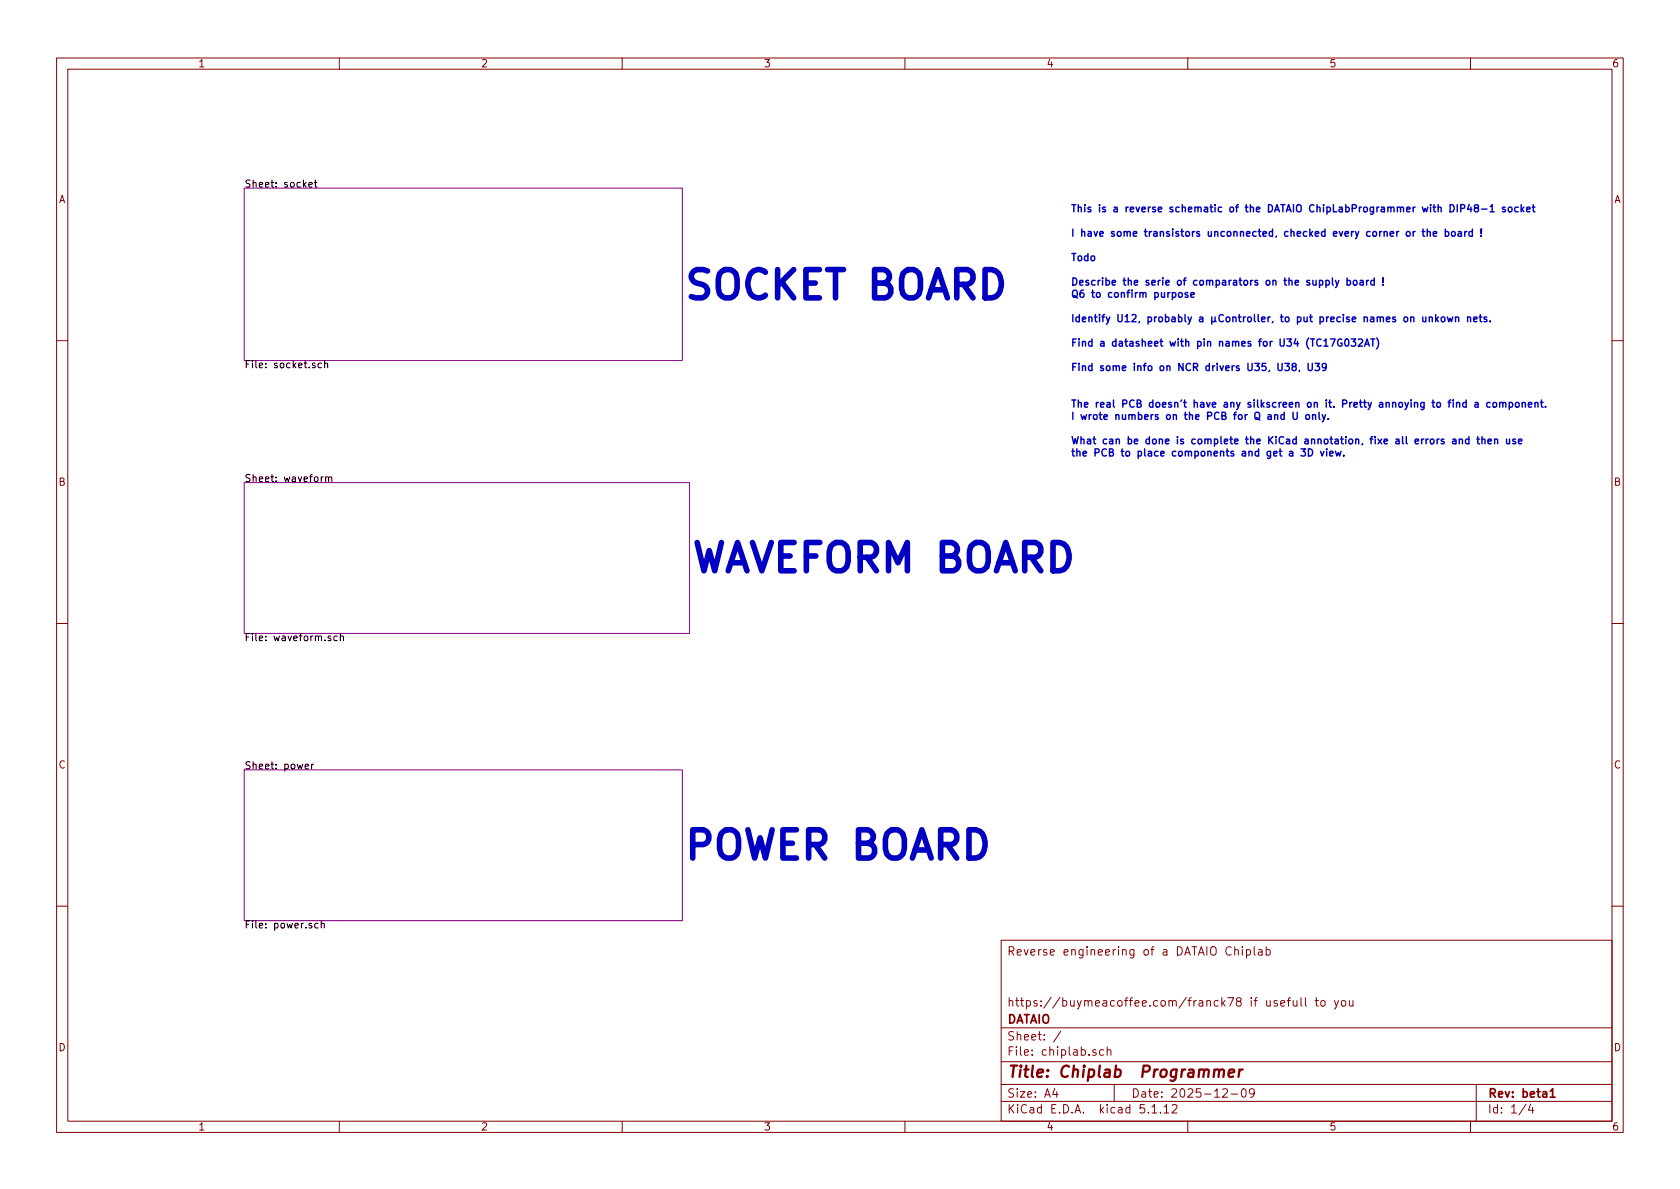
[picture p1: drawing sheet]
<svg xmlns="http://www.w3.org/2000/svg" width="297mm" height="210mm" viewBox="0 0 297 210" stroke-linecap="round" stroke-linejoin="round" font-family="sans-serif">
<g fill="none" stroke="#840000" stroke-width=".18">
<path d="M10 10.3h277v189.9h-277zM12 12.2h273v186.1h-273zM60 10.3v1.9M110 10.3v1.9M160 10.3v1.9M210 10.3v1.9M260 10.3v1.9M10 60.2h2M285 60.2h2M10 110.3h2M285 110.3h2M10 160.2h2"/>
<path d="M177 166.3h108v32h-108zM218.3 168l.2-.1 .4 .1v.9M218.3 167.4v1.5M219.7 167.4v.2M219.7 167.9v1M220.4 168l.4-.1 .3 .3-.1 .6-.2 .1-.4-.1M220.4 167.9v1.5M221.7 167.4v1.3l.2 .2M222.5 168h.6l.1 .9M223.2 168.3h-.5a.29 .29 0 0 0-.3 .3 .29 .29 0 0 0 .3 .3l.5-.1M223.9 168l.4-.1 .3 .3-.1 .6-.2 .1-.4-.1M223.9 167.4v1.5"/>
<path d="M225.8 177l-.3-.1-.3 .2 .1 .3 .5 .1v.3h-.6M226.4 177.4l.8-.1-.1-.3-.4-.1-.3 .2 .1 .7h.6M227.6 176.9h.6M228.2 176.4l-.4 .3v1.2M228.7 176.9v.8a.39 .39 0 0 0 .6 .1M229.3 176.9v1M230 176.4v1.3l.2 .2M230.8 176.4v1.3l.2 .2M232.5 176.9h.6M232.7 176.4v1.3l.4 .2M233.6 177.1l.2-.2 .4 .2v.7l-.2 .1-.4-.1zM235.9 176.9l.4 1"/>
<path d="M236.7 176.9l-.6 1.4-.2 .1M237.2 177.1l.2-.2 .5 .2v.7l-.3 .1-.4-.1zM238.6 176.9l.1 .9 .3 .1 .2-.1M239.2 176.9v1M285 160.2h2M60 198.3v1.9M110 198.3v1.9M160 198.3v1.9M177 194.8h108M177 191.8h108M177 187.8h108M177 181.8h108"/>
<path d="M186.5 192.5l-.4 1h1M186.8 193v1M187.6 182.3l-1.3 2M193.8 185.7a.37 .37 0 0 0-.6 .1l.1 .2 .5 .2v.1l-.2 .3-.4-.1M195.1 185.7l-.4-.1-.3 .3 .1 .6 .2 .1 .4-.1M195.8 185.7a.37 .37 0 0 1 .6 .1v.8M195.8 185.1v1.5M197 191.8v3M203.7 195.8l.4-.5v1.5M203.7 196.8h.8M205.2 196.7v.1M205.8 195.8l.4-.5v1.5"/>
<path d="M205.8 196.8h.9M207.3 195.5l.2-.2h.3l.3 .2v.3v.2l-.9 .8h.9M210 198.3v1.9M216.2 192.7l.2-.2h.4l.2 .5-.9 1h.9M217.7 193.5h1.1M219.6 192.7l.4-.2a.94 .94 0 0 1 0 1.5 .82 .82 0 0 1-.4-1.3zM221.8 193.2l-.3 .3h-.3l-.3-.3v-.4l.2-.2 .4-.1 .2 .2a1.13 1.13 0 0 1-.2 1.2l-.4 .1M260 198.3v1.9M261 191.8v6.5M269.8 195.2l-1.2 2M270.6 195.2l-.3 1.1h.9M271 195.8v1"/>
</g>
<path d="M274.1 193l.4-.5v1.5M274.1 194h.9" fill="none" stroke="#840000" stroke-width=".3"/>
<path d="M214.7 189.3a.5 .5 0 0 1 .9 .1l-.2 1M215.6 189.4a.47 .47 0 0 1 .4-.3 .47 .47 0 0 1 .4 .3l-.1 1M217.2 189.8l1-.2v-.4h-.8l-.2 1 .2 .2 .6-.1M219.2 189.1l-.2 1.3M219.7 189.1a.54 .54 0 0 0-.6 .4" fill="none" stroke="#840000" stroke-width=".41"/>
<path d="M43.2 33.3h77.4v30.4h-77.4zM43.2 85.3h78.7v26.7h-78.7zM43.2 136.1h77.4v26.7h-77.4z" fill="none" stroke="#840084" stroke-width=".18"/>
<g fill="none" stroke="#000" stroke-width=".18">
<path d="M54.6 32.7l.6-.1v-.3h-.4l-.2 .1 .1 .6h.5M55.6 32.3h.5M55.8 31.8v1.1l.3 .2M56.8 64.3l-.3-.1-.3 .2 .2 .6h.4M57.4 64.3l.2-.1 .3 .1v.7M57.4 63.8v1.2M57.1 84.3l-.3 .3M57.6 84.4l.2-.1 .3 .1v.8M57.6 84.3v.9M58.1 84.5l.2-.2 .3 .1 .1 .8M58.5 112.5h-.3l-.2 .1 .1 .2 .4 .1v.4h-.5M59.6 112.5h-.3l-.3 .2 .2 .6h.4"/>
<path d="M60.2 112.6l.2-.1h.3v.8M60.2 112v1.3M53.9 135.5l.7-.1-.1-.2-.4-.1-.2 .2 .1 .6h.5M55.1 135.1v.9M55.4 135.1l-.3 .3M56.2 163.3h-.3l-.2 .2 .1 .6h.4M56.8 163.4l.2-.1h.3v.8M56.8 162.8v1.3"/>
</g>
<g fill="none" stroke="#0000c2" stroke-width=".25">
<path d="M260.9 36.7l-.2-.3 .2-.2h.3l.2 .2-.1 .2-.5 .2-.1 .2v.2l.2 .3 .4-.1 .1-.2v-.2l-.2-.3M262 37h.9M263.5 36.5l.3-.3v1.3M263.5 37.5h.7M266.1 36.7l-.3-.1-.2 .2 .1 .2 .4 .1v.3h-.5M266.7 36.7l.2-.1 .4 .1v.5l-.1 .2-.3 .1-.2-.2zM268.4 36.7l-.3-.1-.3 .2 .1 .6h.5M269 36.2v1.3M269.1 37l.3 .5M269.4 36.6l-.4 .5M269.9 37l.6-.1v-.2l-.4-.1-.2 .2 .1 .6h.5M270.9 36.6h.5"/>
<path d="M271.1 36.2v1.1l.3 .2M208.5 51.8l.3-.1 .2 .3-.1 .5-.3 .1-.2-.2zM210 51.8l-.3-.1-.2 .2 .1 .2 .4 .1v.3h-.5M210.5 52.1l.7-.1-.1-.2-.4-.1-.2 .2 .1 .6h.5M238.2 49.6h.4l.2 .2-.1 .6h-.5M238.2 49.1v1.3M238.9 59.9h.8l-.4 .5 .3 .1v.6l-.2 .1-.5-.1M239.4 49.6h.3l.2 .1-.1 .7h-.3l-.2-.2zM240.5 49.6h.5v.8M241 49.9h-.4l-.2 .2 .1 .3h.5M241.6 49.6v.8M242 49.6l-.4 .2"/>
<path d="M242.4 59.9h.7M242.7 59.9v1.3M243 49.6h-.4l-.2 .2 .1 .6h.5M243 49.1v1.3M243.4 59.8a1.47 1.47 0 0 1 0 1.9M244.5 50.3v.1M244.5 49.1v.8M252.3 41.1l.2-.2 .3 .1 .1 .8M252.3 40.5v1.3M252.7 56.2l.2-.1h.3v.8M253.4 41.3l.6-.1v-.2l-.4-.1-.2 .2 .1 .6h.5M253.8 55.6v1.3"/>
<path d="M254 56.4l.3 .5M254.3 56.1l-.5 .4M254.9 56.1h.3l.2 .1v.6l-.3 .1-.3-.2zM255.5 41l.4-.1 .3 .3-.2 .5h-.5M255.5 40.5v1.3M255.9 56.1l.3 .8 .2-.6 .2 .6 .3-.8M256.7 41l.3-.1 .3 .3-.1 .5-.3 .1-.2-.1zM257.4 56.2l.1-.1h.3l.1 .8M257.4 56.1v.8M257.8 41h.5l.1 .8M258.4 41.2l-.4 .1-.2 .2v.2h.6M259 40.9v.9"/>
<path d="M259.4 40.9l-.4 .3M259.5 56.2l.2-.1h.3v.8M259.5 56.1v.8M260.3 41l-.3-.1-.3 .3 .1 .5h.5M260.3 40.5v1.3M260.6 56.5l.6-.1-.1-.3h-.3l-.2 .1v.6h.5M261.5 56.1h.5M261.7 55.6v1.1l.3 .2M261.9 41.7v.1M261.9 40.5v.8M262.9 56.1h-.3l-.2 .1v.2l.5 .1v.3h-.5M263.5 56.8v.1"/>
<path d="M227.2 64.3h.8l-.5 .4 .4 .2v.5l-.2 .1-.5-.1M228.6 72.9v1l.3 .3 .3-.1 .2-.2v-1M228.7 64.8l-.2-.1v-.3l.4-.1 .3 .2-.1 .2-.5 .2-.2 .1 .1 .4 .2 .1h.4l.1-.2v-.3l-.3-.2M229.8 65.5l-.1 .2M230 79.4h.8l-.4 .5 .4 .1v.5l-.2 .1-.6-.1M231 73.4l.3-.1 .2 .3-.1 .5-.3 .1-.2-.3zM231.3 64.3v1l.2 .2h.4l.1-.2v-1M231.3 79.4a.64 .64 0 0 1 .8 .6 .64 .64 0 0 1-.8 .6zM232.1 73.5l.2-.2 .3 .1v.8M232.1 73.3v.9M232.5 64.3h.8l-.4 .4 .3 .2 .1 .4-.3 .2-.5-.1M233.2 72.9v1.1l.2 .2"/>
<path d="M233.5 79.8l.3 .8 .3-.8M233.8 73.3l.3 .9M234.4 73.3l-.4 1.2-.2 .1M234.5 64.8l-.2 .2h-.4l-.1-.2v-.4l.2-.1h.3l.2 .2a.97 .97 0 0 1-.2 1h-.4M234.6 79.8v.8M234.8 74v.2M236.1 79.8l.3 .8 .2-.6 .3 .6 .2-.8M237.2 60a.59 .59 0 0 0-.7 .6 .59 .59 0 0 0 .7 .6l.1-.5h-.3M237.9 60.1l.2-.2a.69 .69 0 0 1 .4 .7 .69 .69 0 0 1-.4 .6l-.3-.2v-.3zM240.2 60.1l.5-.2 .2 .4-.8 .9h.8M241.3 61.2l.4-1.3 .4 1.3M241.4 60.9h.6"/>
<path d="M256.9 77.7h.5v.8M257.4 77.9l-.4 .1-.2 .2 .1 .2h.5M258 77.8l.2-.2 .3 .1 .1 .8M258 77.6v.9M259.7 77.7l-.3-.1-.3 .3 .1 .5h.5M259.7 77.2v1.3M260.8 71.2h.5v.8M261.1 77.6h.5M261.3 77.2v1.1l.3 .2M261.3 71.5h-.4l-.1 .2v.3h.5M262 77.8l.2-.2 .3 .1 .1 .8M262 77.2v1.3"/>
<path d="M263.1 78l.6-.1v-.2l-.4-.1-.2 .2 .1 .6h.5M263.5 71.2h-.4l-.2 .2 .1 .6h.5M264.1 71.2h.3l.2 .1v.5l-.1 .2h-.3l-.2-.1zM264.3 77.8l.1-.2 .3 .1 .1 .8M264.3 77.6v.9M265.2 71.3l.1-.1h.3l.1 .8M265.2 71.2v.8M265.7 71.3l.2-.1h.3v.8M266.4 77.6v.8l.3 .1 .2-.1M266.9 71.2h.3l.3 .2-.2 .6h-.4M266.9 71.2v1.2M266.9 77.6v.9"/>
<path d="M267.9 77.7l-.3-.1-.1 .2v.2l.4 .1v.3h-.4M268.1 71.2h.3l.2 .2v.4l-.2 .2h-.3l-.2-.2zM268.5 78l.6-.1-.1-.2-.3-.1-.2 .2 .1 .6h.4M269.1 71.3l.2-.1h.3l.1 .8M269.1 71.2v.8M270.2 71.6l.6-.1v-.3h-.4l-.2 .1 .1 .7h.5M271.4 71.3l.2-.1h.3v.8M271.4 71.2v.8M272.4 71.2h.4M272.5 70.7v1.1l.3 .2M273.3 71.9v.1M235.1 80.2l.6-.1-.1-.2-.3-.1-.2 .2 .1 .6h.4"/>
<path d="M237.6 80.5v.1"/>
</g>
<g font-size="7" fill="#0000c2">
<text x="120.6" y="52.9">SOCKET BOARD</text>
<text x="121.9" y="101.2">WAVEFORM BOARD</text>
<text x="120.6" y="152">POWER BOARD</text>
</g>
<text font-size="2.8" fill="#840000" x="178" y="190.5">Title: Chiplab Programmer</text>
<g font-size="2.1" fill="#840000">
<text x="178" y="169">Reverse engineering of a DATAIO Chiplab</text>
<text x="178" y="178">https://buymeacoffee.com/franck78 if usefull to you</text>
<text x="178" y="184">Sheet: /</text>
<text x="178" y="181">DATAIO</text>
<text x="178" y="186.7">File: chiplab.sch</text>
<text x="178" y="196.9">KiCad E.D.A. kicad 5.1.12</text>
<text x="178" y="194.1">Size: A4</text>
<text x="200" y="194.1">Date: 2025-12-09</text>
<text x="263" y="194.1">Rev: beta1</text>
<text x="263" y="196.9">Id: 1/4</text>
</g>
<g font-size="1.8" fill="#840000">
<text x="35" y="11.9">1</text>
<text x="85" y="11.9">2</text>
<text x="135" y="11.9">3</text>
<text x="185" y="11.9">4</text>
<text x="235" y="11.9">5</text>
<text x="285" y="11.9">6</text>
<text x="10.4" y="35.9">A</text>
<text x="285.4" y="35.9">A</text>
<text x="10.4" y="85.9">B</text>
<text x="285.4" y="85.9">B</text>
<text x="10.4" y="135.9">C</text>
<text x="285.4" y="135.9">C</text>
<text x="10.4" y="185.9">D</text>
<text x="285.4" y="185.9">D</text>
<text x="35" y="199.9">1</text>
<text x="85" y="199.9">2</text>
<text x="135" y="199.9">3</text>
<text x="185" y="199.9">4</text>
<text x="235" y="199.9">5</text>
<text x="285" y="199.9">6</text>
</g>
<g font-size="1.8">
<text x="43.2" y="33.2">Sheet: socket</text>
<text x="43.2" y="65.1">File: socket.sch</text>
<text x="43.2" y="85.2">Sheet: waveform</text>
<text x="43.2" y="113.4">File: waveform.sch</text>
<text x="43.2" y="136">Sheet: power</text>
<text x="43.2" y="164.2">File: power.sch</text>
</g>
<g font-size="1.8" fill="#0000c2">
<text x="189.2" y="37.5">This is a reverse schematic of the DATAIO ChipLabProgrammer with DIP48-1 socket</text>
<text x="189.2" y="41.9">I have some transistors unconnected, checked every corner or the board !</text>
<text x="189.2" y="46.2">Todo</text>
<text x="189.2" y="50.5">Describe the serie of comparators on the supply board !</text>
<text x="189.2" y="52.6">Q6 to confirm purpose</text>
<text x="189.2" y="57">Identify U12, probably a µController, to put precise names on unkown nets.</text>
<text x="189.2" y="61.3">Find a datasheet with pin names for U34 (TC17G032AT)</text>
<text x="189.2" y="65.6">Find some info on NCR drivers U35, U38, U39</text>
<text x="189.2" y="72.1">The real PCB doesn't have any silkscreen on it. Pretty annoying to find a component.</text>
<text x="189.2" y="74.2">I wrote numbers on the PCB for Q and U only.</text>
<text x="189.2" y="78.6">What can be done is complete the KiCad annotation, fixe all errors and then use</text>
<text x="189.2" y="80.7">the PCB to place components and get a 3D view.</text>
</g>
</svg>
